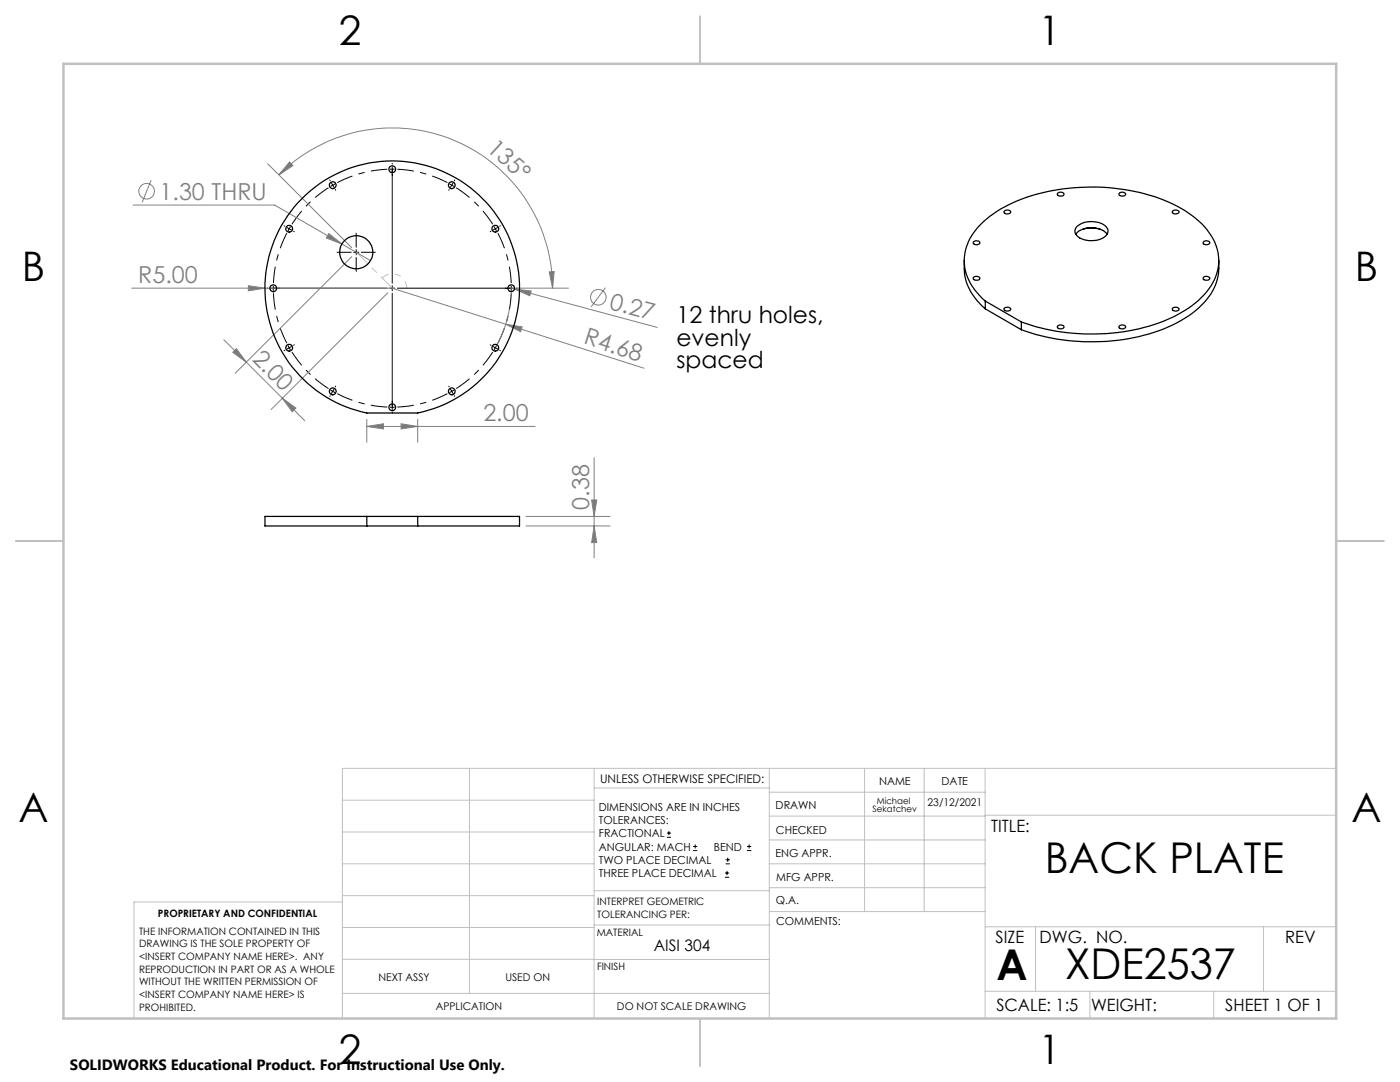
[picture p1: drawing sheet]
<svg xmlns="http://www.w3.org/2000/svg" width="279mm" height="216mm" viewBox="0 0 279 216" stroke-linecap="round" stroke-linejoin="round" font-family="sans-serif">
<g fill="none" stroke="#808080" stroke-width=".2">
<path d="M30.2 35.9l-1.8 4.5M53.4 32.7l16.8 16.7M55.7 34.9a32 32 0 0 1 34.8-6.9 32 32 0 0 1 19.8 29.5M57.8 32.3l.7 .8-2.8 1.8zM26.3 57.5h52l22.6 7.2M26.6 40.9h28.2l13.4 7.8M49.6 57l3.3 .5-3.3 .5zM65.6 46.6l2.6 2.1-3.1-1.2zM68.2 48.7l5.7 3.3M70.2 51.2l-23.3 23.3M77.4 58.4l-23.3 23.3M101.4 57.3l29.8 8"/>
<path d="M102.7 57.7l3.3 .4-.3 .9zM103 57.5h10.5M109.6 54.3l1-.1-.3 3.3zM120.8 57.4l-2.8 3.8M44.7 67.8l11.6 11.6M47.2 69.6l2 2.7-2.7-2zM56.3 79.4l4.5 4.6M56.3 79.4l2.8 2-.8 .8zM100.9 64.7l3.3 .5-.3 1zM100.9 64.7l27.7 8.8M101.7 61.6a22.3 22.3 0 0 1-2.8 7.7M73.2 85.1l3.3-.5v1z"/>
<path d="M73.2 83.7v4.6M73.2 85.1h33.6M80 84.6l3.4 .5-3.4 .5zM83.4 83.7v4.6M118.1 99.8h1l-.5 3.2zM118.6 91.3v20M105 105h16.7M105 103h16.7M118.6 105l.5 3.3h-1z"/>
<circle cx="29.3" cy="38.2" r="1.55"/>
<circle cx="119.4" cy="59.3" r="1.56"/>
</g>
<g fill="none" stroke="#000" stroke-width=".2">
<path d="M65.8 35.9l.1 .2M66.1 36.5l.3 .4M66.4 36.9l-.4 .3M66.4 36.9l.3 .5M66.9 36.7l-.5 .2M66.9 37.8l.1 .2M77.8 33.8h1M78.3 32.6v.1M78.3 33.3v23.2M89.6 37.8v.2M89.7 36.7l.5 .2M90.2 36.9l.4 .3"/>
<path d="M90.2 36.9l-.3 .5M90.4 36.5l-.2 .4M90.7 35.9v.2M53.3 57.5h.2M54 57.5h23.3M54.5 57v1M56.7 45l.1 .1M57.3 45.4l.4 .2M57.7 45.6l-.2 .5M57.7 45.6l.5 .3M58 45.2l-.3 .4M58.6 46.1l.1 .1"/>
<path d="M67.3 50.3h2.8M70.6 50.3h1M71.1 46.5v2.8M71.1 49.8v1M71.1 51.4v2.8M72.1 50.3h2.8M77.8 57.5h1M78.3 57v1M78.3 58.5v23.3M79.3 57.5h23.3M98 46.1l-.2 .1M98.6 45.2l.2 .4"/>
<path d="M98.8 45.6l.3 .5M98.8 45.6l-.4 .3M99.3 45.4l-.5 .2M99.9 45l-.2 .1M102 57v1M103 57.5h.2M56.8 69.9l-.1 .1M57.5 68.9l.2 .5M57.7 69.4l.3 .4M57.7 69.4l-.4 .2M58.2 69.1l-.5 .3M58.7 68.8l-.1 .1"/>
<path d="M65.9 79l-.1 .1M66 77.8l.4 .3M66.4 78.1l.5 .2M66.4 78.1l-.3 .4M66.7 77.6l-.3 .5M67 77l-.1 .2M89.6 77v.2M89.9 77.6l.3 .5M90.2 78.1l-.5 .2M90.2 78.1l.2 .4M90.6 77.8l-.4 .3M90.7 79v.1"/>
<path d="M97.8 68.8l.2 .1M98.4 69.1l.4 .3M98.8 69.4l-.2 .4M98.8 69.4l.5 .2M99.1 68.9l-.3 .5M99.7 69.9l.2 .1M77.8 81.2h1M78.3 82.3v.1M133.1 167.1h.8M133.1 166.2h.8M133.5 165.8v.9M138.3 169.7h.8"/>
<path d="M138.3 168.9h.8M138.7 168.5v.8M144.7 175h.8M144.7 174.2h.8M144.8 172.4h.9M144.8 171.6h.9M145.1 173.8v.8M145.2 171.1v.9M149.1 169.7h.8M149.1 168.9h.8M149.5 168.5v.8"/>
</g>
<path d="M65.6 37.5a23.8 23.8 0 0 0-7.3 7.3M77.3 33.8a23.8 23.8 0 0 0-10 2.6M89.3 36.4a23.7 23.7 0 0 0-10-2.6M54.6 58.5a23.8 23.8 0 0 0 2.6 10M57.2 46.5a23.7 23.7 0 0 0-2.6 10M98.3 44.8a23.8 23.8 0 0 0-7.3-7.3M102 56.5a23.8 23.8 0 0 0-2.6-10M58.3 70.2a23.8 23.8 0 0 0 7.3 7.3M67.3 78.6a23.7 23.7 0 0 0 10 2.6M91 77.5a23.8 23.8 0 0 0 7.3-7.3M99.4 68.5a23.7 23.7 0 0 0 2.6-10M79.3 81.2a23.8 23.8 0 0 0 10-2.6" fill="none" stroke="#000" stroke-width=".2" stroke-dasharray="15.2 1.3 1.3 1.3" stroke-dashoffset="11.9" stroke-linecap="butt"/>
<path d="M76.3 55.5a2.87 2.87 0 0 1 3.1-.7 2.87 2.87 0 0 1 1.8 2.7" fill="none" stroke="#c0c0c0" stroke-width=".2" stroke-dasharray="15.2 1.3 1.3 1.3" stroke-dashoffset="13.8" stroke-linecap="butt"/>
<path d="M78.3 57.5l-7.2-7.2" fill="none" stroke="#c0c0c0" stroke-width=".2" stroke-dasharray="15.2 1.3 1.3 1.3" stroke-dashoffset="12.1"/>
<g fill="none" stroke="#c0c0c0" stroke-width=".2">
<path d="M68.3 159.7h50.3M93.7 153.3v44.9M118.6 153.3v49.9M118.6 157.2h34.9M153.5 153.3v49.9M153.5 158.1h43.1M172.5 153.3v28.6M184.4 153.3v28.6M196.6 153.3v49.9M266.7 153.3h-198.4v49.9M68.3 178.7h50.3M68.3 172.4h50.3"/>
<path d="M68.3 166h50.3M68.3 180h-41.6v23.2M118.6 177.7h35M153.5 167.6h43.1M153.5 162.8h43.1M153.5 172.4h43.1M153.5 177.1h43.1M196.6 162.7h70.1M68.3 198.2h85.2M68.3 191.4l85.2 .1M68.3 185.1h50.3M118.6 184.6h35"/>
<path d="M153.6 181.9h43M196.6 197.8h70.1M196.6 184.9h70.1M206.7 184.9v12.9M217.5 197.8v5.4M242.2 197.8v5.4M252.2 184.9v12.9"/>
</g>
<path d="M139.7 3.2v9.5M3.1 107.9h9.6M266.7 107.9h9.5M139.7 203.2v9.6" fill="none" stroke="#c0c0c0" stroke-width=".25"/>
<path d="M12.7 12.7h254v190.5h-254z" fill="none" stroke="#c0c0c0" stroke-width=".5"/>
<g fill="#808080">
<path d="M65.6 46.6l2.6 2.1-3.1-1.2z"/>
<path d="M49.6 57l3.3 .5-3.3 .5z"/>
<path d="M100.9 64.7l3.3 .5-.3 1z"/>
<path d="M102.7 57.7l3.3 .4-.3 .9z"/>
<path d="M56.3 79.4l2.8 2-.8 .8zM47.2 69.6l2 2.7-2.7-2z"/>
<path d="M109.6 54.3l1-.1-.3 3.3zM57.8 32.3l.7 .8-2.8 1.8z"/>
<path d="M80 84.6l3.4 .5-3.4 .5zM73.2 85.1l3.3-.5v1z"/>
<path d="M118.6 105l.5 3.3h-1zM118.1 99.8h1l-.5 3.2z"/>
</g>
<g fill="none" stroke="#000" stroke-width=".25">
<path d="M211.1 38.5a.77 .77 0 0 1 1.2 .3 .72 .72 0 0 1-.7 .3 .72 .72 0 0 1-.6-.5zM223.4 38.5a.77 .77 0 0 1 1.2 .3 .82 .82 0 0 1-1.3-.1zM192.4 52a10.8 10.8 0 0 0 4.2 9.6M194.3 48.2a.77 .77 0 0 1 1.2 .3 .72 .72 0 0 1-.7 .3 .72 .72 0 0 1-.6-.5zM194.3 55.3a.77 .77 0 0 1 1.2 .3 .72 .72 0 0 1-.7 .3 .72 .72 0 0 1-.6-.5zM200.4 42.2a.79 .79 0 0 1 1.3 .2 .74 .74 0 0 1-.7 .3 .74 .74 0 0 1-.6-.5zM214.7 46.7a4.4 4.4 0 0 1 4.8-1l.9 .5 .5 .5M215.1 45.1a4.7 4.7 0 0 1 5.7 .2 1.43 1.43 0 0 1-.9 2.3 4.7 4.7 0 0 1-5.1-.7 1.22 1.22 0 0 1 .3-1.8zM216.1 45.7a5.8 5.8 0 0 1 3.4 0M234 42.2a.79 .79 0 0 1 1.3 .2 .74 .74 0 0 1-.7 .3 .74 .74 0 0 1-.6-.5zM240.2 55.3a.77 .77 0 0 1 1.2 .3 .82 .82 0 0 1-1.3-.1zM240.2 48.2a.77 .77 0 0 1 1.2 .3 .82 .82 0 0 1-1.3-.1z"/>
<path d="M243.2 52a11.1 11.1 0 0 1-4.7 10.1 33.1 33.1 0 0 1-19.9 6.1 39.5 39.5 0 0 1-14.8-2.4M196.6 60.1a10.5 10.5 0 0 1-4.1-9.2 12.1 12.1 0 0 1 5.7-8.2 34.7 34.7 0 0 1 19.5-5.4 35.3 35.3 0 0 1 19.6 5.3 12.7 12.7 0 0 1 5.8 8.2 9.9 9.9 0 0 1-3.4 8.6 26.6 26.6 0 0 1-13.5 6.4 42.3 42.3 0 0 1-22.4-1.6M196.6 60.1v1.5M196.6 60.1l7.2 4.1M196.6 61.6l7.2 4.2M200.4 61.6a.84 .84 0 0 1 1.3 .1 .74 .74 0 0 1-.7 .4 .74 .74 0 0 1-.6-.5zM203.8 64.2v1.6M211.1 65a.77 .77 0 0 1 1.2 .3 .72 .72 0 0 1-.7 .3 .72 .72 0 0 1-.6-.5zM223.4 65a.77 .77 0 0 1 1.2 .3 .82 .82 0 0 1-1.3-.1zM234.1 61.5a.77 .77 0 0 1 1.2 .2 .74 .74 0 0 1-.7 .4 .74 .74 0 0 1-.6-.5zM73.2 103h-20.3v2h20.3M73.2 103v2"/>
<path d="M73.2 103h10.2M73.2 105h10.2M83.4 103h20.3v2h-20.3M83.4 103v2"/>
<circle cx="66.4" cy="37" r=".68"/>
<circle cx="78.3" cy="33.8" r=".68"/>
<circle cx="90.2" cy="37" r=".69"/>
<circle cx="54.5" cy="57.5" r=".69"/>
<circle cx="57.7" cy="45.6" r=".68"/>
<circle cx="71.1" cy="50.3" r="3.3"/>
<circle cx="78.3" cy="57.5" r="25.4"/>
<circle cx="98.8" cy="45.6" r=".68"/>
<circle cx="102" cy="57.5" r=".68"/>
<circle cx="57.7" cy="69.4" r=".68"/>
<circle cx="66.4" cy="78.1" r=".68"/>
<circle cx="90.2" cy="78.1" r=".69"/>
<circle cx="98.8" cy="69.4" r=".68"/>
<circle cx="78.3" cy="81.3" r=".68"/>
</g>
<g font-size="8.5">
<text x="208.5" y="174.2">BACK PLATE</text>
<text x="198.9" y="195.5">A</text>
<text x="212.6" y="195.4">XDE2537</text>
</g>
<g font-size="8.1">
<text x="67.6" y="8.9">2</text>
<text x="207.3" y="8.9">1</text>
<text x="4.4" y="56.2">B</text>
<text x="270.4" y="56.2">B</text>
<text x="3.7" y="164.1">A</text>
<text x="269.7" y="164.1">A</text>
<text x="67.6" y="212.4">2</text>
<text x="207.3" y="212.4">1</text>
</g>
<g font-size="4.7" fill="#808080">
<text x="97" y="29.9" transform="rotate(42 97 29.9)">135°</text>
<text x="31.8" y="39.9">1.30 THRU</text>
<text x="27.6" y="56.5">R5.00</text>
<text x="121.5" y="61.6" transform="rotate(15 121.5 61.6)">0.27</text>
<text x="50.2" y="71.8" transform="rotate(45 50.2 71.8)">2.00</text>
<text x="116.3" y="68.5" transform="rotate(18 116.3 68.5)">R4.68</text>
<text x="96.5" y="84.1">2.00</text>
<text x="117.6" y="101.7" transform="rotate(-90 117.6 101.7)">0.38</text>
</g>
<g font-size="4.7">
<text x="135" y="64.5">12 thru holes,</text>
<text x="135" y="69">evenly</text>
<text x="135" y="73.5">spaced</text>
</g>
<g font-size="3.4">
<text x="197.8" y="166">TITLE:</text>
<text x="198.7" y="188.1">SIZE</text>
<text x="207.5" y="188.1">DWG. NO.</text>
<text x="256.5" y="188.2">REV</text>
<text x="198.8" y="201.7">SCALE: 1:5</text>
<text x="217.7" y="201.8">WEIGHT:</text>
<text x="244.5" y="201.7">SHEET 1 OF 1</text>
</g>
<text font-size="3.2" x="130.5" y="189.8">AISI 304</text>
<text font-size="3" x="14" y="213.5">SOLIDWORKS Educational Product. For Instructional Use Only.</text>
<text font-size="2.4" x="119.8" y="156.2">UNLESS OTHERWISE SPECIFIED:</text>
<g font-size="2.2">
<text x="119.5" y="161.8">DIMENSIONS ARE IN INCHES</text>
<text x="154.8" y="161.4">DRAWN</text>
<text x="175.4" y="156.6">NAME</text>
<text x="187.9" y="156.7">DATE</text>
<text x="119.5" y="164.4">TOLERANCES:</text>
<text x="119.5" y="167.1">FRACTIONAL</text>
<text x="154.9" y="166.3">CHECKED</text>
<text x="119.5" y="169.7">ANGULAR: MACH</text>
<text x="119.5" y="172.4">TWO PLACE DECIMAL</text>
<text x="142.5" y="169.7">BEND</text>
<text x="154.8" y="171">ENG APPR.</text>
<text x="119.5" y="175">THREE PLACE DECIMAL</text>
<text x="154.9" y="175.7">MFG APPR.</text>
<text x="154.9" y="180.4">Q.A.</text>
<text x="154.9" y="184.6">COMMENTS:</text>
</g>
<g font-size="2.1">
<text x="185.1" y="160.7">23/12/2021</text>
<text x="75.5" y="195.7">NEXT ASSY</text>
<text x="100.9" y="195.7">USED ON</text>
<text x="86.9" y="201.5">APPLICATION</text>
<text x="123.1" y="201.6">DO NOT SCALE DRAWING</text>
</g>
<g font-size="2">
<text x="31.5" y="182.9">PROPRIETARY AND CONFIDENTIAL</text>
<text x="119.2" y="180.6">INTERPRET GEOMETRIC</text>
<text x="119.2" y="183.1">TOLERANCING PER:</text>
<text x="27.8" y="186.5">THE INFORMATION CONTAINED IN THIS</text>
<text x="27.8" y="189">DRAWING IS THE SOLE PROPERTY OF</text>
<text x="27.8" y="191.6">&lt;INSERT COMPANY NAME HERE&gt;. ANY</text>
<text x="119.1" y="186.7">MATERIAL</text>
<text x="27.8" y="194.1">REPRODUCTION IN PART OR AS A WHOLE</text>
<text x="27.8" y="196.6">WITHOUT THE WRITTEN PERMISSION OF</text>
<text x="119.1" y="193.5">FINISH</text>
<text x="27.8" y="199.1">&lt;INSERT COMPANY NAME HERE&gt; IS</text>
<text x="27.8" y="201.7">PROHIBITED.</text>
</g>
<g font-size="1.8">
<text x="175" y="160.4">Michael</text>
<text x="174.1" y="162.1">Sekatchev</text>
</g>
</svg>
